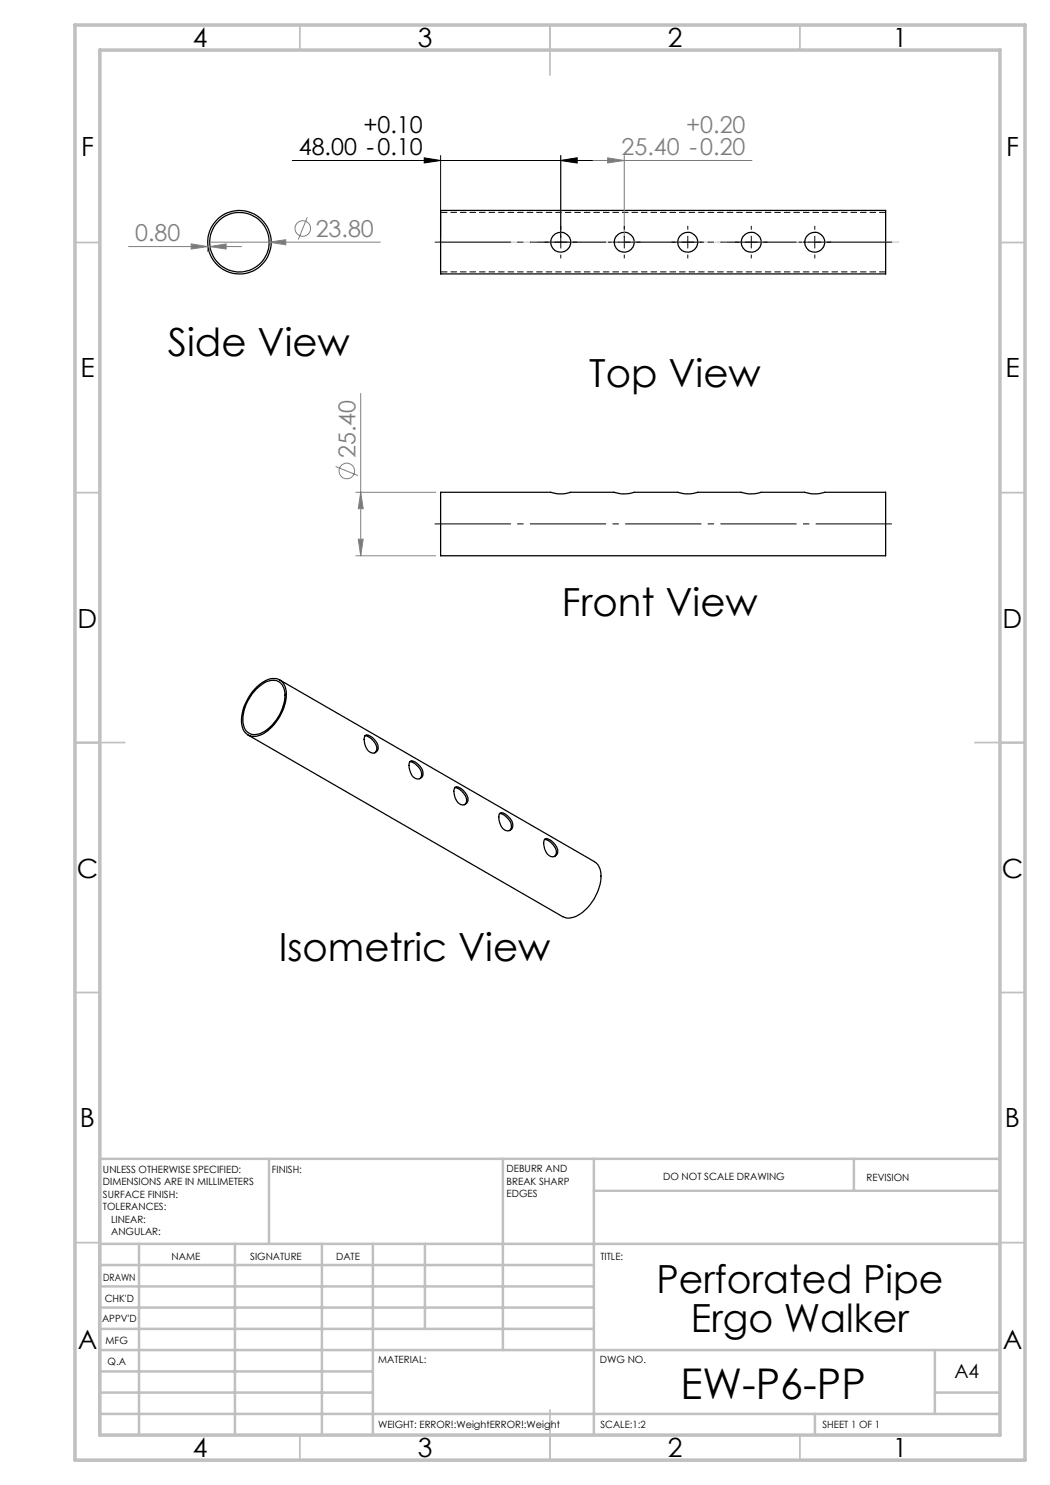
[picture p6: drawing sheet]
<svg xmlns="http://www.w3.org/2000/svg" width="210mm" height="297mm" viewBox="0 0 210 297" stroke-linecap="round" stroke-linejoin="round" font-family="sans-serif">
<path d="M88.2 54.4h89M177.2 42.5h-89" fill="none" stroke="#000" stroke-width=".2" stroke-dasharray="1.3 .6" stroke-linecap="butt"/>
<g fill="none" stroke="#000" stroke-width=".25">
<path d="M88.1 42.1h89v12.7h-89zM88.1 98.5h22a6.1 6.1 0 0 0 4 0h8.7a6.1 6.1 0 0 0 4 0h8.7a6.1 6.1 0 0 0 4 0h8.7a6.1 6.1 0 0 0 4 0h8.7a6.1 6.1 0 0 0 4 0h12.2v12.7h-89zM51.2 137.9a4.5 4.5 0 0 1 4.1-1.8 3.1 3.1 0 0 1 1.7 3.5 9 9 0 0 1-5 7.1 2.45 2.45 0 0 1-3.4-2.5 9.1 9.1 0 0 1 2.6-6.3zM51.3 137.4a4.2 4.2 0 0 1 4.6-1.4 3.4 3.4 0 0 1 1.4 3.4 9.9 9.9 0 0 1-5.1 7.6 2.55 2.55 0 0 1-3.9-2.2 9.5 9.5 0 0 1 3-7.4zM56 136l62.9 36.3a3.4 3.4 0 0 1 1.3 3.5 9.6 9.6 0 0 1-5.5 7.6l-1.2 .2-1-.3-62.9-36.3M73 147.1a2.93 2.93 0 0 1 2.4 2.8l-.5 .7M73 147.1a1.34 1.34 0 0 1 1.6 .5 2.38 2.38 0 0 1 1 2.4 1.21 1.21 0 0 1-1.3 .6 1.21 1.21 0 0 1-1-.9 2.54 2.54 0 0 1-.3-2.6zM82 152.3a3 3 0 0 1 2.3 2.8l-.4 .6M82 152.3a1.31 1.31 0 0 1 1.6 .5 1.99 1.99 0 0 1 .8 2.6 1.3 1.3 0 0 1-2.1-.5 2.62 2.62 0 0 1-.3-2.6zM90.9 157.5a2.93 2.93 0 0 1 2.4 2.8l-.4 .6M91 157.5a1.34 1.34 0 0 1 1.6 .5 2.38 2.38 0 0 1 .9 2.4 1.21 1.21 0 0 1-1.2 .6 1.21 1.21 0 0 1-1-.9 2.54 2.54 0 0 1-.3-2.6zM99.9 162.8l.1-.1a1.29 1.29 0 0 1 1.5 .5 1.99 1.99 0 0 1 .9 2.6 1.3 1.3 0 0 1-2.2-.6 3.3 3.3 0 0 1-.3-2.4z"/>
<path d="M99.9 162.7a2.95 2.95 0 0 1 2.4 2.8l-.4 .6M108.9 167.9a2.93 2.93 0 0 1 2.4 2.8l-.5 .6M108.9 167.8a1.34 1.34 0 0 1 1.6 .6 2.38 2.38 0 0 1 1 2.3 1.21 1.21 0 0 1-1.3 .7 1.21 1.21 0 0 1-1-1 2.54 2.54 0 0 1-.3-2.6z"/>
<circle cx="47.9" cy="48.4" r="6.4"/>
<circle cx="47.9" cy="48.4" r="6"/>
<circle cx="112.1" cy="48.4" r="2"/>
<circle cx="124.8" cy="48.4" r="2"/>
<circle cx="137.5" cy="48.4" r="2"/>
<circle cx="150.2" cy="48.4" r="2"/>
<circle cx="162.9" cy="48.4" r="2"/>
</g>
<path d="M112.1 32.1l3.3-.5v1zM112.1 31.1v16.3M112.1 32.1h38.3M124.8 31.1v16.3" fill="none" stroke="#808080" stroke-width=".2"/>
<g fill="none" stroke="#c0c0c0" stroke-width=".35">
<path d="M60 5v5M110 5v10M160 5v5M15 48.5h5M200 48.5h5M15 98.5h5M200 98.5h5M15 148.5h10M195 148.5h10M15 198.5h5M200 198.5h5M15 248.5h5"/>
<path d="M200 248.5h5M60 287v5M110 282v10M160 287v5"/>
</g>
<g fill="none" stroke="#c0c0c0" stroke-width=".5">
<path d="M53.8 231.8v17M100.6 231.8v38.2M118.8 231.8v55.2M118.8 238.2h81.2M170.8 231.8v6.4M200 231.8h-180v55.2M20 248.8h180M20 257.3h98.8M20 253h98.8M27.8 248.8v38.2M47 248.8v38.2M64.4 248.8v38.2"/>
<path d="M74.6 248.8v38.2M85 248.8v17M20 265.8h98.8M20 261.5h98.8M20 278.5h54.6M20 274.3h54.6M20 270h180M187 278.5h13M187 270v12.8M20 282.8h180M163 282.8v4.2"/>
</g>
<path d="M15 5h190v287h-190zM20 10h180v277h-180z" fill="none" stroke="#c0c0c0" stroke-width=".7"/>
<path d="M112.1 32.1l3.3-.5v1z" fill="#808080"/>
<path d="M121.5 31.6l3.3 .5-3.3 .5z" fill="none" stroke="#808080" stroke-width=".2"/>
<path d="M121.5 31.6l3.3 .5-3.3 .5z" fill="#808080"/>
<path d="M58.5 32.1h60M84.8 31.6l3.3 .5-3.3 .5zM88.1 31.1v16.3M112.1 32.1l3.3-.5v1zM112.1 31.1v16.3" fill="none" stroke="#000" stroke-width=".2"/>
<path d="M88.2 48.4h91.9" fill="none" stroke="#c0c0c0" stroke-width=".2" stroke-dasharray="15.2 1.3 1.3 1.3" stroke-dashoffset="-.2" stroke-linecap="butt"/>
<path d="M84.8 31.6l3.3 .5-3.3 .5zM112.1 32.1l3.3-.5v1z" fill="#000"/>
<g fill="none" stroke="#808080" stroke-width=".2">
<path d="M41.9 48.4h34.2M53.8 48.4l3.3-.5v1.1zM61.5 43.5l-1.8 4.4"/>
<circle cx="60.6" cy="45.7" r="1.56"/>
</g>
<path d="M86.2 48.4h93" fill="none" stroke="#000" stroke-width=".2" stroke-dasharray="15.2 1.3 1.3 1.3" stroke-dashoffset="-.8" stroke-linecap="butt"/>
<g fill="none" stroke="#000" stroke-width=".2" stroke-dasharray="15.2 1.3 1.3 1.3" stroke-linecap="butt">
<path d="M109.7 48.4h-.8M112.2 48.4v-1.2M112.2 48.4h-1.3M112.2 48.4v1.3M112.2 48.4h1.2M112.2 45.9v-.7M112.2 50.9v.8M114.7 48.4h.7M122.4 48.4h-.8M124.9 48.4v-1.2M124.9 48.4h-1.3M124.9 48.4v1.3"/>
<path d="M124.9 48.4h1.2M124.9 45.9v-.7M124.9 50.9v.8M127.4 48.4h.7M135.1 48.4h-.8M137.6 48.4v-1.2M137.6 48.4h-1.3M137.6 48.4v1.3M137.6 48.4h1.2M137.6 45.9v-.7M137.6 50.9v.8M140.1 48.4h.7"/>
<path d="M147.8 48.4h-.8M150.3 48.4v-1.2M150.3 48.4h-1.3M150.3 48.4v1.3M150.3 48.4h1.2M150.3 45.9v-.7M150.3 50.9v.8M152.8 48.4h.7M160.5 48.4h-.8M163 48.4v-1.2M163 48.4h-1.3M163 48.4v1.3"/>
<path d="M163 48.4h1.2M163 45.9v-.7M163 50.9v.8M165.5 48.4h.7"/>
</g>
<path d="M53.8 48.4l3.3-.5v1.1z" fill="#808080"/>
<path d="M25.7 49.3h22.6M41.5 49.5v.8M41.9 49.3l3.3-.5v1zM41.9 49.5v.8" fill="none" stroke="#808080" stroke-width=".2"/>
<path d="M41.9 49.3l3.3-.5v1z" fill="#808080"/>
<path d="M38.2 48.8l3.3 .5-3.3 .5z" fill="none" stroke="#808080" stroke-width=".2"/>
<path d="M38.2 48.8l3.3 .5-3.3 .5z" fill="#808080"/>
<g fill="none" stroke="#808080" stroke-width=".2">
<path d="M72.1 78.7v32.5M67.1 93.3l4.5 1.8M71.2 98.5h15.9M72.1 98.5l.5 3.2h-1zM71.2 111.2h15.9"/>
<circle cx="69.4" cy="94.2" r="1.56"/>
</g>
<path d="M72.1 98.5l.5 3.2h-1z" fill="#808080"/>
<path d="M71.6 107.8h1l-.5 3.4z" fill="none" stroke="#808080" stroke-width=".2"/>
<path d="M71.6 107.8h1l-.5 3.4z" fill="#808080"/>
<path d="M86.2 104.8h93" fill="none" stroke="#000" stroke-width=".2" stroke-dasharray="15.2 1.3 1.3 1.3" stroke-dashoffset="-.8" stroke-linecap="butt"/>
<text font-size="8.5" x="136.1" y="279.7">EW-P6-PP</text>
<g font-size="7.8">
<text x="33.6" y="71.3">Side View</text>
<text x="117.8" y="77.4">Top View</text>
<text x="112.4" y="123.2">Front View</text>
<text x="55.7" y="192.1">Isometric View</text>
<text x="131.3" y="258.6">Perforated Pipe</text>
<text x="138.2" y="266.3">Ergo Walker</text>
</g>
<g font-size="5.3">
<text x="38.5" y="9.5">4</text>
<text x="83.5" y="9.5">3</text>
<text x="133.5" y="9.5">2</text>
<text x="178.5" y="9.5">1</text>
<text x="16.2" y="31.3">F</text>
<text x="201.2" y="31.3">F</text>
<text x="16.1" y="75.5">E</text>
<text x="201.1" y="75.5">E</text>
<text x="15.5" y="125.5">D</text>
<text x="200.5" y="125.5">D</text>
<text x="15.4" y="175.5">C</text>
<text x="200.4" y="175.5">C</text>
<text x="16" y="225.5">B</text>
<text x="201" y="225.5">B</text>
<text x="15.5" y="269.8">A</text>
<text x="200.5" y="269.8">A</text>
<text x="38.5" y="291.5">4</text>
<text x="83.5" y="291.5">3</text>
<text x="133.5" y="291.5">2</text>
<text x="178.5" y="291.5">1</text>
</g>
<g font-size="4.7">
<text x="72.7" y="26.5">+0.10</text>
<text x="59.8" y="31">48.00 -0.10</text>
</g>
<g font-size="4.7" fill="#808080">
<text x="137.2" y="26.5">+0.20</text>
<text x="124.3" y="31">25.40 -0.20</text>
<text x="63.1" y="47.4">23.80</text>
<text x="27" y="48.3">0.80</text>
<text x="71.1" y="91.6" transform="rotate(-90 71.1 91.6)">25.40</text>
</g>
<text font-size="3.9" x="190.9" y="275.5">A4</text>
<g font-size="2">
<text x="20.6" y="234.6">UNLESS OTHERWISE SPECIFIED:</text>
<text x="20.6" y="237.1">DIMENSIONS ARE IN MILLIMETERS</text>
<text x="20.6" y="239.6">SURFACE FINISH:</text>
<text x="54.4" y="234.6">FINISH:</text>
<text x="101.3" y="234.5">DEBURR AND</text>
<text x="101.3" y="237">BREAK SHARP</text>
<text x="101.3" y="239.5">EDGES</text>
<text x="132.6" y="236">DO NOT SCALE DRAWING</text>
<text x="173.3" y="236.2">REVISION</text>
<text x="20.6" y="242.1">TOLERANCES:</text>
<text x="22.2" y="244.6">LINEAR:</text>
<text x="22.2" y="247.1">ANGULAR:</text>
<text x="34.3" y="252">NAME</text>
<text x="50" y="251.9">SIGNATURE</text>
<text x="67.2" y="251.9">DATE</text>
<text x="120.1" y="251.9">TITLE:</text>
<text x="20.6" y="256.1">DRAWN</text>
<text x="20.9" y="260.3">CHK'D</text>
<text x="20.4" y="264.4">APPV'D</text>
<text x="21.1" y="268.8">MFG</text>
<text x="21.5" y="273">Q.A</text>
<text x="75.6" y="272.5">MATERIAL:</text>
<text x="120" y="272.5">DWG NO.</text>
<text x="75.6" y="285.5">WEIGHT: ERROR!:WeightERROR!:Weight</text>
<text x="120.1" y="285.6">SCALE:1:2</text>
<text x="164.5" y="285.6">SHEET 1 OF 1</text>
</g>
</svg>
